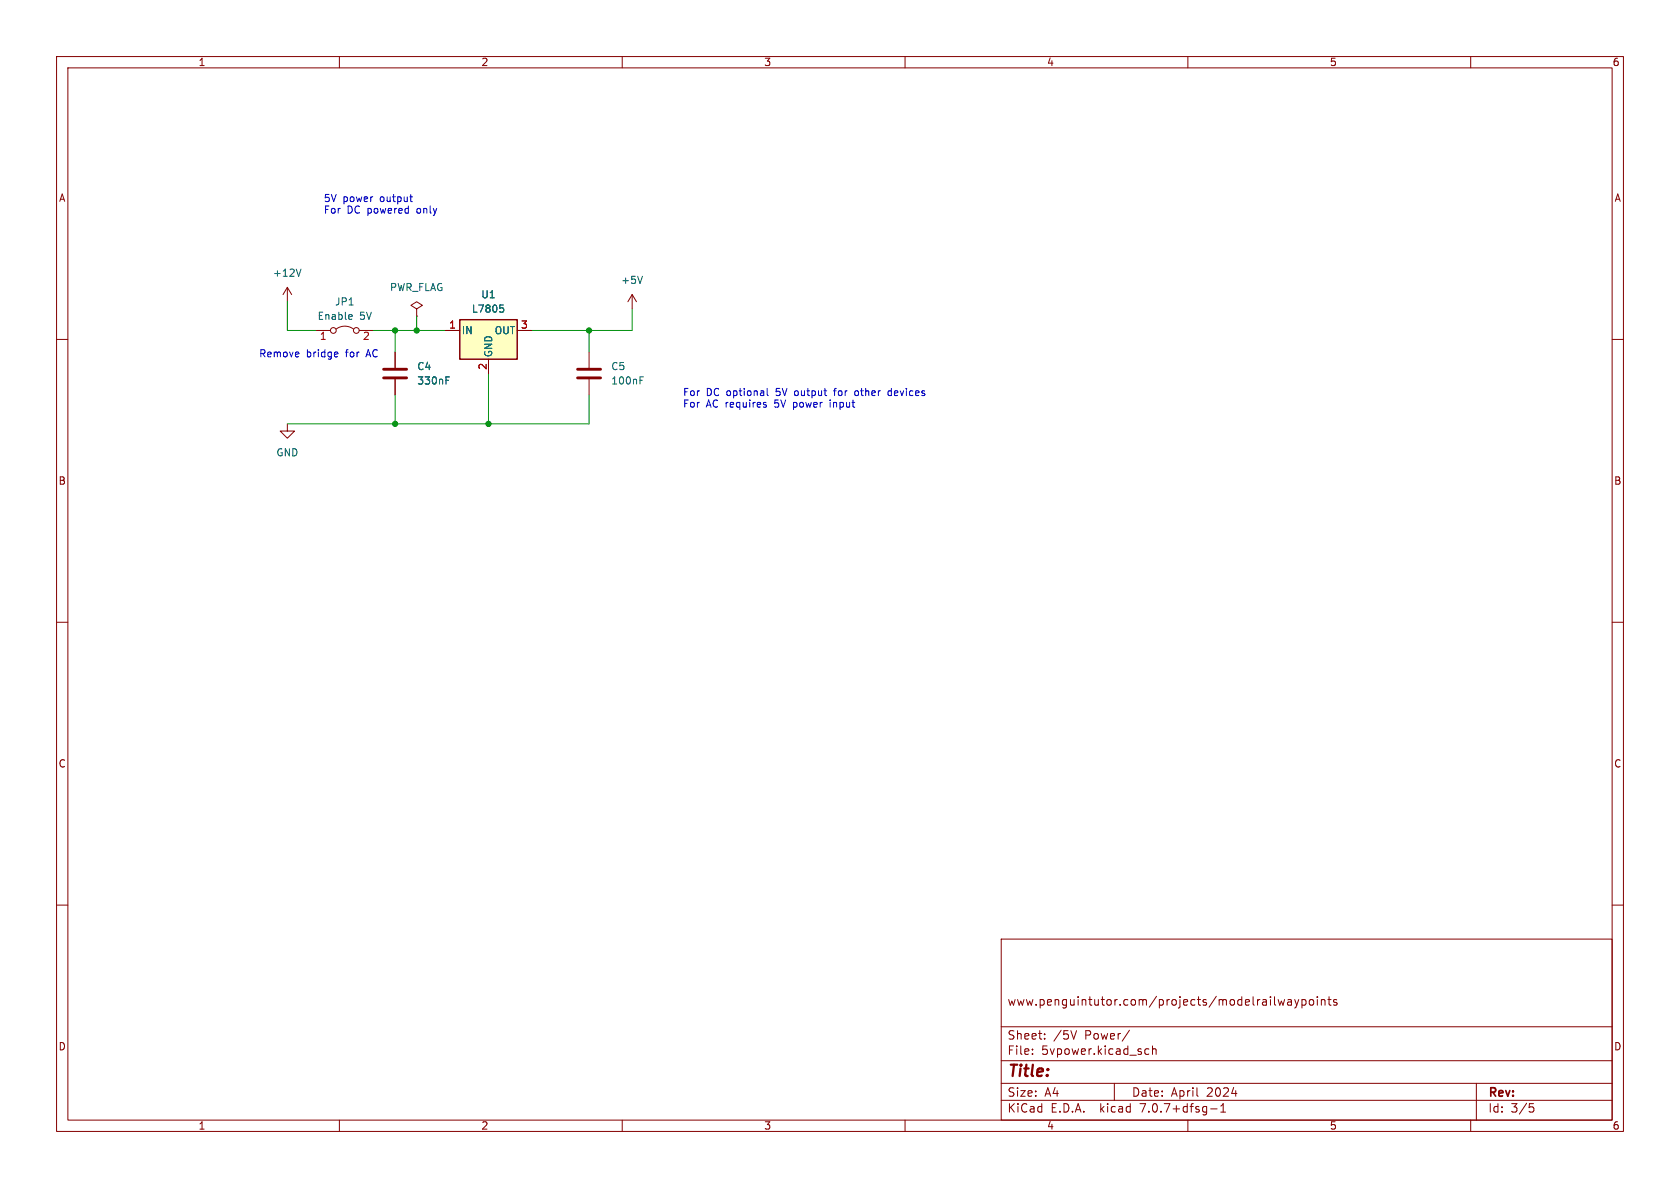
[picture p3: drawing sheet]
<svg xmlns="http://www.w3.org/2000/svg" width="297mm" height="210mm" viewBox="0 0 297 210" stroke-linecap="round" stroke-linejoin="round" font-family="sans-serif">
<g fill="none" stroke="#840000" stroke-width=".18">
<path d="M10 10h277v190h-277zM12 12h273v186h-273zM60 10v2M110 10v2M160 10v2M210 10v2M260 10v2M10 60h2M50.8 50.8l-.8 1.3M50.8 50.8v2.5M50.8 50.8l.8 1.3M55.9 58.4h2.5"/>
<path d="M59.4 58.2a2.54 2.54 0 0 1 3.1 0M63.5 58.4h2.5M73.7 54.6l1-.6-1-.7-1.1 .7 1.1 .6v1.3M73.7 55.9h.1M78.7 58.4h2.6M91.4 58.4h2.6M111.8 52.1l-.8 1.2M111.8 52.1v2.5M111.8 52.1l.7 1.2M285 60h2M50.8 74.9v1.3h1.3l-1.3 1.3-1.3-1.3h1.3M69.8 62.2v2.8"/>
<path d="M69.8 67.1v2.8M86.4 63.5v2.5M104.1 62.2v2.8M104.1 67.1v2.8M10 110h2M285 110h2M10 160h2M285 160h2M177 166h108v32h-108zM226 176.7l.2 1 .3-.7 .3 .7 .3-1M227.7 176.8h.5l.1 .9M228.3 177.1h-.5a.29 .29 0 0 0-.2 .3 .29 .29 0 0 0 .2 .3l.5-.1"/>
<path d="M228.9 176.7l.3 1M229.2 177.7l-.1 .4-.2 .1M229.6 176.7l-.4 1M230.2 176.8l.4-.1 .3 .3v.4l-.2 .2h-.5M230.2 176.7v1.5M231.5 176.8l.2-.1 .5 .1v.6l-.1 .2-.4 .1-.2-.1zM232.9 176.2v.1M232.9 176.7v1M233.6 176.8l.2-.1 .4 .1v.9M233.6 176.7v1M234.7 176.7h.6M235 176.2v1.3l.3 .2"/>
<path d="M236.3 176.8l-.3-.1-.3 .2 .1 .2 .5 .2v.3h-.6M60 198v2M110 198v2M160 198v2M177 194.5h108M177 191.5h108M177 187.5h108M177 181.5h108M182.5 186.3v.1M182.5 185.5v.1M184.7 183.6v.1M184.7 182.8v.1"/>
<path d="M190.3 182.2l-.5 1.5M197 191.5v3M199.7 182.1l-1.3 2M202.4 186.1l.3 .3 .4-.1M203.1 185.5l-.4-.1-.3 .3M203.7 185.5l.3-.1 .3 .1 .1 .9M203.7 184.9v1.5M210 198v2M211.7 193.7l.1 .1M214 196h1.2M215.8 196.6h.9M215.8 195.5l.4-.4v1.5"/>
<path d="M260 198v2M261 191.5v6.5M270.4 195.1h.7M270.5 195.7h.4l.3 .3-.2 .5-.5 .1"/>
<circle cx="58.9" cy="58.4" r=".51"/>
<circle cx="63" cy="58.4" r=".51"/>
</g>
<path d="M53.2 47.6l-.4 1.2M62.1 55.6l.2 .3-.6 .1M62.2 56.4l-.1 .1M88.4 53.9h.6M88.5 54.4h.3l.3 .2-.2 .5-.4 .1M113.6 48.8l-.4 1.3M78.9 67.2h.4M78.9 66.6h.6M113.1 67.2h.5M113.1 66.6h.6" fill="none" stroke="#006464" stroke-width=".18"/>
<path d="M81.3 56.5h10.1v7h-10.1z" fill="#ffffc2" stroke="#ffffc2" stroke-width=".18"/>
<path d="M81.3 56.5h10.1v7h-10.1z" fill="none" stroke="#840000" stroke-width=".25"/>
<path d="M67.8 66.8h4.1M67.8 65.3h4.1M102.1 66.8h4.1M102.1 65.3h4.1" fill="none" stroke="#840000" stroke-width=".51"/>
<g fill="none" stroke="#0000c2" stroke-width=".18">
<path d="M72.4 34.8h.5M72.7 35.6h.2M59.5 62.2l.2 .3-.6 .2M59.7 63l-.2 .1M135.1 71.6h.3l.1 .2-.2 .2h-.2M135.1 71.1l.3 .1M135.6 68.7v1.1l.2 .1M146.8 70.7v.1M146.8 71.1v.9M147.4 69.1h.4M147.6 68.7l-.1 1.2M151.5 69.1h-.3l-.1 .2 .1 .5 .3 .1"/>
<path d="M157.6 69.1h-.4l-.2 .2 .1 .6h.5"/>
</g>
<path d="M50.8 53.3v5.1h5.1M66 58.4h12.7M69.8 58.4v3.8M73.7 55.9v2.5M104.1 58.4v3.8M111.8 54.6v3.8h-17.8M69.8 69.9v5M86.4 66v8.9M104.1 69.9v5h-53.3" fill="none" stroke="#009600" stroke-width=".18"/>
<g fill="#009600" stroke="#009600" stroke-width=".18">
<circle cx="86.4" cy="74.9" r=".46"/>
<circle cx="69.8" cy="74.9" r=".46"/>
<circle cx="104.1" cy="58.4" r=".46"/>
<circle cx="69.8" cy="58.4" r=".46"/>
<circle cx="73.7" cy="58.4" r=".46"/>
</g>
<text font-size="2.8" fill="#840000" x="178" y="190.9">Title:</text>
<g font-size="2.1" fill="#840000">
<text x="178" y="178">www.penguintutor.com/projects/modelrailwaypoints</text>
<text x="178" y="184">Sheet:</text>
<text x="186.2" y="184">/5V</text>
<text x="191.8" y="184">Power/</text>
<text x="178" y="186.7">File:</text>
<text x="184.1" y="186.7">5vpower.kicad_sch</text>
<text x="178" y="196.9">KiCad</text>
<text x="178" y="194.1">Size:</text>
<text x="184.7" y="194.1">A4</text>
<text x="185.7" y="196.9">E.D.A.</text>
<text x="194.6" y="196.9">kicad</text>
<text x="200" y="194.1">Date:</text>
<text x="201.8" y="196.9">7.0.7+dfsg-1</text>
<text x="207" y="194.1">April</text>
<text x="213.4" y="194.1">2024</text>
<text x="263" y="194.3">Rev:</text>
<text x="263" y="196.9">Id:</text>
<text x="267.1" y="196.9">3/5</text>
</g>
<g font-size="1.8" fill="#840000">
<text x="35" y="11.9">1</text>
<text x="85" y="11.9">2</text>
<text x="135" y="11.9">3</text>
<text x="185" y="11.9">4</text>
<text x="235" y="11.9">5</text>
<text x="285" y="11.9">6</text>
<text x="10.3" y="35.9">A</text>
<text x="285.3" y="35.9">A</text>
<text x="10.3" y="85.9">B</text>
<text x="285.3" y="85.9">B</text>
<text x="10.3" y="135.9">C</text>
<text x="285.3" y="135.9">C</text>
<text x="10.3" y="185.9">D</text>
<text x="285.3" y="185.9">D</text>
<text x="35" y="199.9">1</text>
<text x="85" y="199.9">2</text>
<text x="135" y="199.9">3</text>
<text x="185" y="199.9">4</text>
<text x="235" y="199.9">5</text>
<text x="285" y="199.9">6</text>
</g>
<g font-size="1.8" fill="#0000c2">
<text x="57.1" y="35.8">5V</text>
<text x="60.6" y="35.8">power</text>
<text x="67.3" y="35.8">output</text>
<text x="57.1" y="37.9">For</text>
<text x="61.3" y="37.9">DC powered</text>
<text x="74" y="37.9">only</text>
<text x="45.7" y="63.3">Remove</text>
<text x="54.1" y="63.3">bridge</text>
<text x="61.2" y="63.3">for</text>
<text x="65.1" y="63.3">AC</text>
<text x="120.6" y="70.1">For</text>
<text x="124.8" y="70.1">DC optional</text>
<text x="137.5" y="70.1">5V</text>
<text x="140.9" y="70.1">output</text>
<text x="148.2" y="70.1">for</text>
<text x="152" y="70.1">other</text>
<text x="158.1" y="70.1">devices</text>
<text x="120.6" y="72.1">For</text>
<text x="124.8" y="72.1">AC requires</text>
<text x="137.2" y="72.1">5V</text>
<text x="140.7" y="72.1">power</text>
<text x="147.4" y="72.1">input</text>
</g>
<g font-size="1.8" fill="#006464">
<text x="48.2" y="49.1">+12V</text>
<text x="68.8" y="51.7">PWR_FLAG</text>
<text x="85" y="52.9">U1</text>
<text x="109.7" y="50.4">+5V</text>
<text x="56.1" y="56.7">Enable</text>
<text x="59.1" y="54.2">JP1</text>
<text x="63.6" y="56.7">5V</text>
<text x="81.5" y="59.3">IN</text>
<text x="83.3" y="55.5">L7805</text>
<text x="87.4" y="59.3">OUT</text>
<text x="73.7" y="65.6">C4</text>
<text x="87.2" y="63.2" transform="rotate(-90 87.2 63.2)">GND</text>
<text x="108" y="65.6">C5</text>
<text x="73.7" y="68.2">330nF</text>
<text x="108" y="68.2">100nF</text>
<text x="48.8" y="80.9">GND</text>
</g>
<g font-size="1.8" fill="#a90000">
<text x="79.3" y="58.2">1</text>
<text x="92" y="58.2">3</text>
<text x="56.4" y="60.4">1</text>
<text x="64.1" y="60.4">2</text>
<text x="86.1" y="65.5" transform="rotate(-90 86.1 65.5)">2</text>
</g>
</svg>
